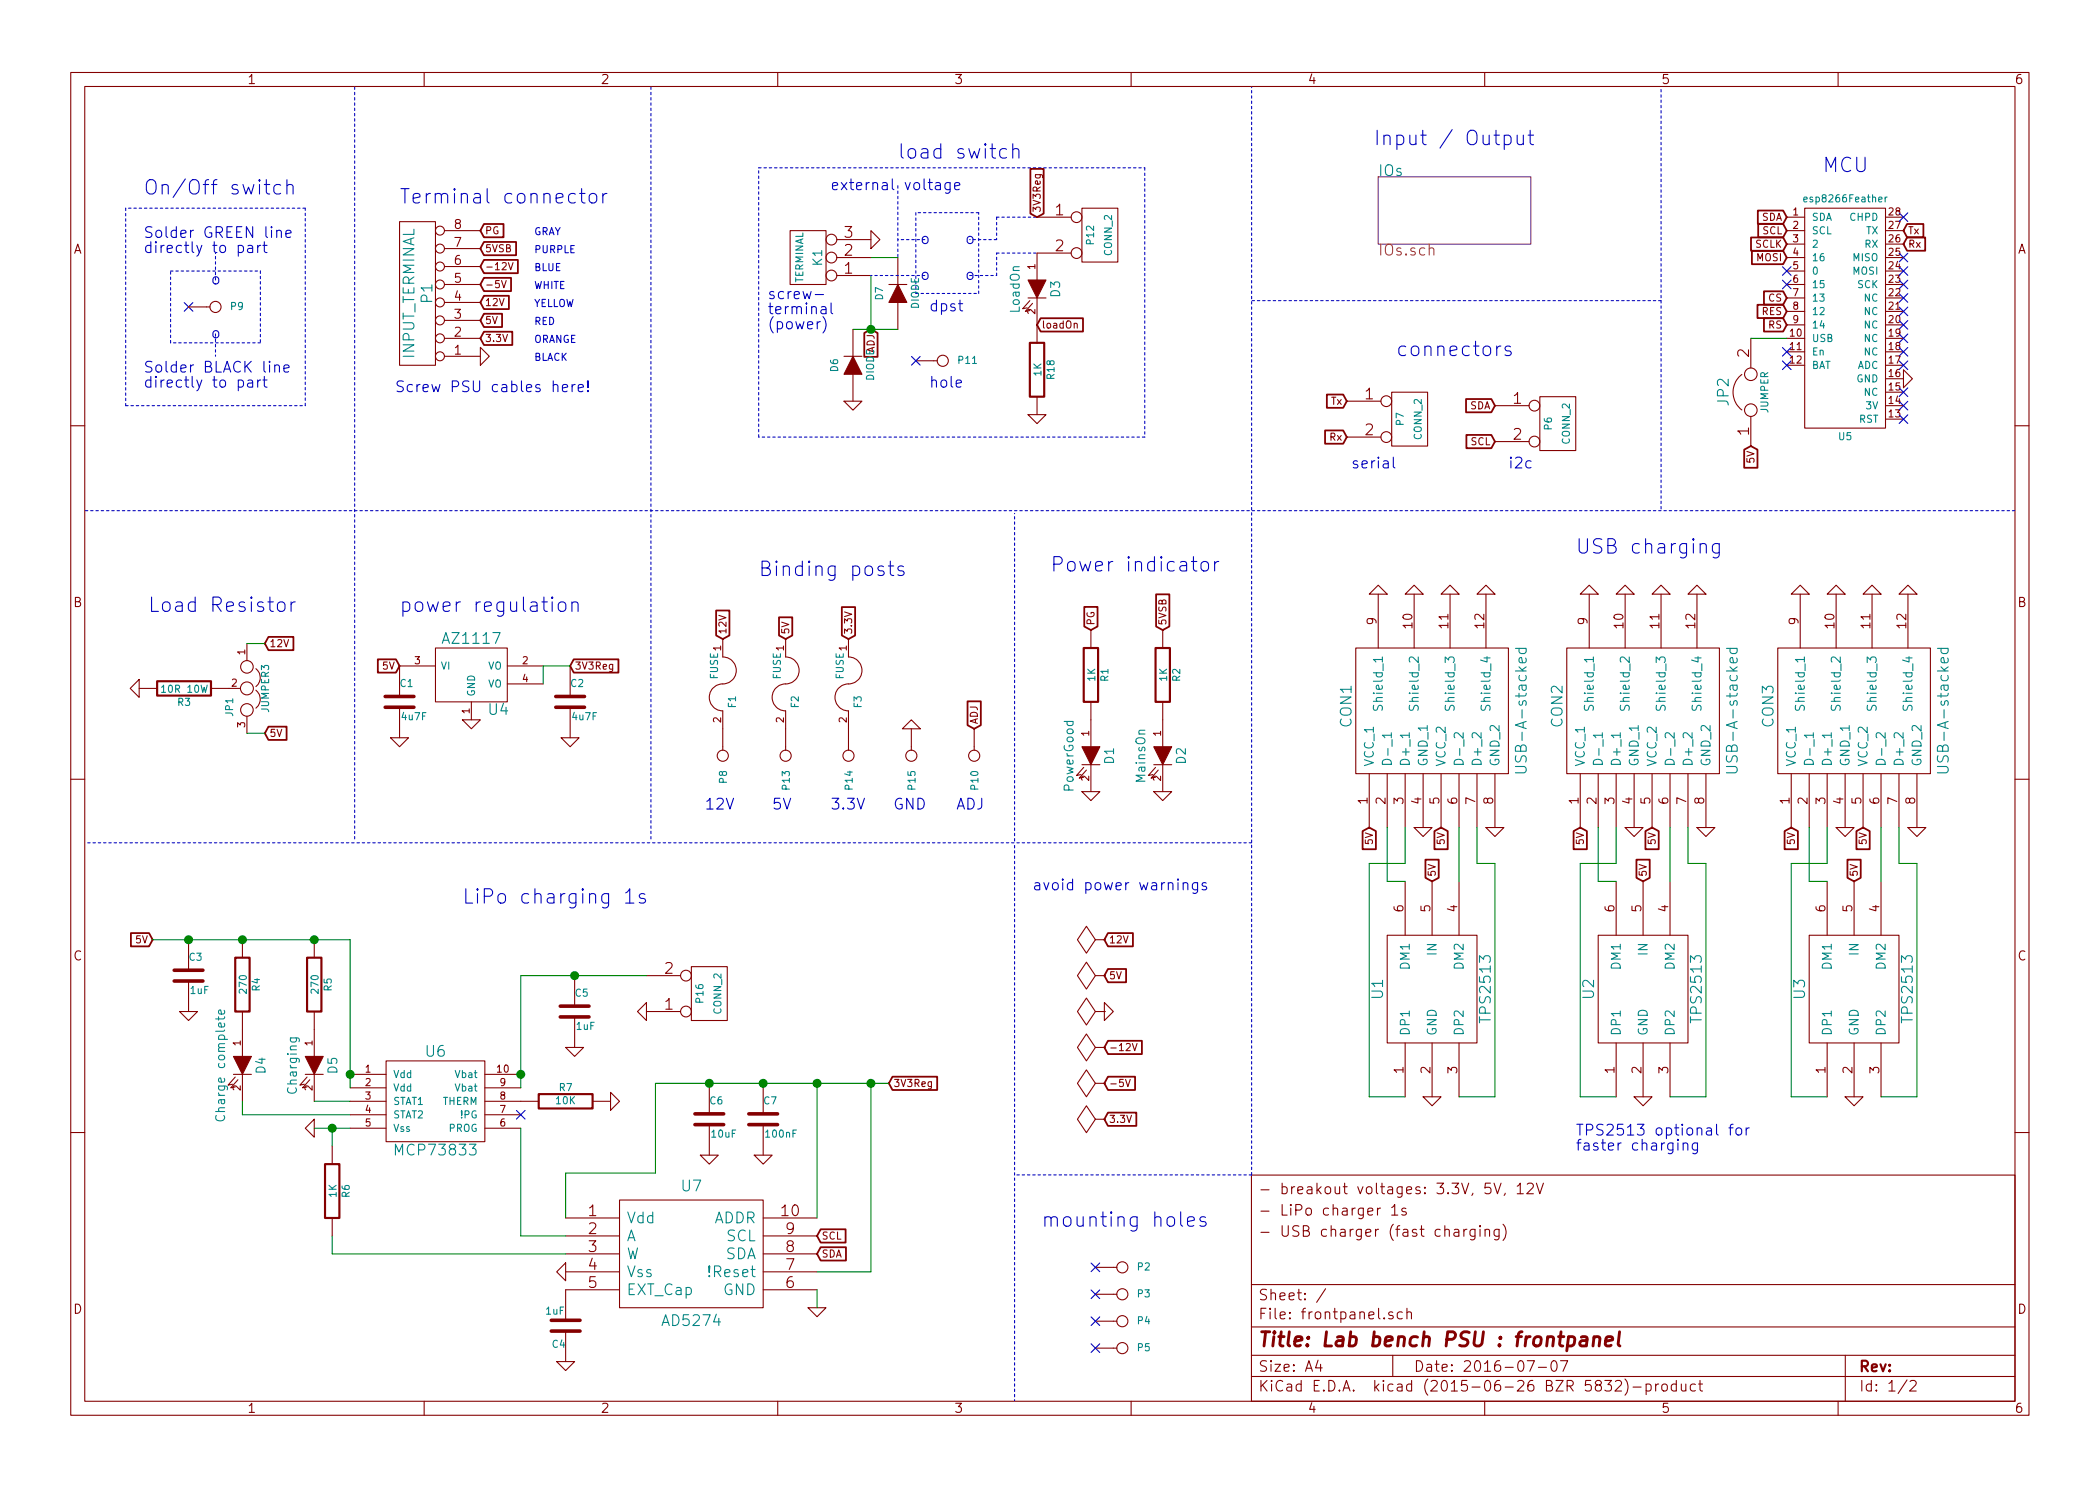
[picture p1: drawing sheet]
EESchema Schematic File Version 2
LIBS:power
LIBS:device
LIBS:transistors
LIBS:conn
LIBS:linear
LIBS:regul
LIBS:74xx
LIBS:cmos4000
LIBS:adc-dac
LIBS:memory
LIBS:xilinx
LIBS:special
LIBS:microcontrollers
LIBS:dsp
LIBS:microchip
LIBS:analog_switches
LIBS:motorola
LIBS:texas
LIBS:intel
LIBS:audio
LIBS:interface
LIBS:digital-audio
LIBS:philips
LIBS:display
LIBS:cypress
LIBS:siliconi
LIBS:opto
LIBS:atmel
LIBS:contrib
LIBS:valves
LIBS:frep
LIBS:frontpanel-cache
EELAYER 25 0
EELAYER END
$Descr A4 11693 8268
encoding utf-8
Sheet 1 2
Title "Lab bench PSU : frontpanel"
Date "2016-07-07"
Rev ""
Comp ""
Comment1 ""
Comment2 "- USB charger (fast charging)"
Comment3 "- LiPo charger 1s"
Comment4 "- breakout voltages: 3.3V, 5V, 12V"
$EndDescr
NoConn ~ 1050 1700
Text Notes 800  1400 0    60   ~ 0
Solder GREEN line\ndirectly to part
Text Notes 800  2150 0    60   ~ 0
Solder BLACK line\ndirectly to part
$Comp
L LED D1
U 1 1
P 6075 4200
F 0 "D1" H 6075 4300 50  0000 C CNN
F 1 "PowerGood" H 6075 4075 50  0000 C CNN
F 2 "frep:LED-0805" H 6075 4200 60  0001 C CNN
F 3 "" H 6075 4200 60  0000 C CNN
	1    6075 4200
	0    1    1    0   
$EndComp
$Comp
L LED D2
U 1 1
P 6475 4200
F 0 "D2" H 6475 4300 50  0000 C CNN
F 1 "MainsOn" H 6475 4075 50  0000 C CNN
F 2 "frep:LED-0805" H 6475 4200 60  0001 C CNN
F 3 "" H 6475 4200 60  0000 C CNN
	1    6475 4200
	0    1    1    0   
$EndComp
$Comp
L R R1
U 1 1
P 6075 3750
F 0 "R1" V 6155 3750 40  0000 C CNN
F 1 "1K" V 6082 3751 40  0000 C CNN
F 2 "frep:R0805" V 6005 3750 30  0001 C CNN
F 3 "" H 6075 3750 30  0000 C CNN
	1    6075 3750
	1    0    0    -1  
$EndComp
$Comp
L R R2
U 1 1
P 6475 3750
F 0 "R2" V 6555 3750 40  0000 C CNN
F 1 "1K" V 6482 3751 40  0000 C CNN
F 2 "frep:R0805" V 6405 3750 30  0001 C CNN
F 3 "" H 6475 3750 30  0000 C CNN
	1    6475 3750
	1    0    0    -1  
$EndComp
$Comp
L GND #PWR01
U 1 1
P 6075 4400
F 0 "#PWR01" H 6075 4400 30  0001 C CNN
F 1 "GND" H 6075 4330 30  0001 C CNN
F 2 "" H 6075 4400 60  0000 C CNN
F 3 "" H 6075 4400 60  0000 C CNN
	1    6075 4400
	1    0    0    -1  
$EndComp
$Comp
L GND #PWR02
U 1 1
P 6475 4400
F 0 "#PWR02" H 6475 4400 30  0001 C CNN
F 1 "GND" H 6475 4330 30  0001 C CNN
F 2 "" H 6475 4400 60  0000 C CNN
F 3 "" H 6475 4400 60  0000 C CNN
	1    6475 4400
	1    0    0    -1  
$EndComp
$Comp
L CONN_8 P1
U 1 1
P 2325 1625
F 0 "P1" V 2275 1625 60  0000 C CNN
F 1 "INPUT_TERMINAL" V 2375 1625 60  0000 C CNN
F 2 "frep:terminal_3p5mm_8pin" H 2325 1625 60  0001 C CNN
F 3 "" H 2325 1625 60  0000 C CNN
	1    2325 1625
	-1   0    0    1   
$EndComp
Text Notes 2225 1125 0    80   ~ 0
Terminal connector
$Comp
L GND #PWR03
U 1 1
P 2675 1975
F 0 "#PWR03" H 2675 1975 30  0001 C CNN
F 1 "GND" H 2675 1905 30  0001 C CNN
F 2 "" H 2675 1975 60  0000 C CNN
F 3 "" H 2675 1975 60  0000 C CNN
	1    2675 1975
	0    -1   -1   0   
$EndComp
Text GLabel 2675 1875 2    40   Input ~ 0
3.3V
Text GLabel 2675 1775 2    40   Input ~ 0
5V
Text GLabel 2675 1675 2    40   Input ~ 0
12V
Text GLabel 2675 1575 2    40   Input ~ 0
-5V
Text GLabel 2675 1475 2    40   Input ~ 0
-12V
Text GLabel 2675 1375 2    40   Input ~ 0
5VSB
Text GLabel 2675 1275 2    40   Input ~ 0
PG
Text Notes 2975 1300 0    40   ~ 0
GRAY
Text Notes 2975 1400 0    40   ~ 0
PURPLE
Text Notes 2975 1500 0    40   ~ 0
BLUE
Text Notes 2975 1600 0    40   ~ 0
WHITE
Text Notes 2975 1700 0    40   ~ 0
YELLOW
Text Notes 2975 1800 0    40   ~ 0
RED
Text Notes 2975 1900 0    40   ~ 0
ORANGE
Text Notes 2975 2000 0    40   ~ 0
BLACK
Text GLabel 6075 3500 1    40   Input ~ 0
PG
Text GLabel 6475 3500 1    40   Input ~ 0
5VSB
$Comp
L R R3
U 1 1
P 1025 3825
F 0 "R3" V 1105 3825 40  0000 C CNN
F 1 "10R 10W" V 1032 3826 40  0000 C CNN
F 2 "frep:R_ceramic_48x9p5x9mm" V 955 3825 30  0001 C CNN
F 3 "" H 1025 3825 30  0000 C CNN
	1    1025 3825
	0    1    1    0   
$EndComp
$Comp
L GND #PWR04
U 1 1
P 775 3825
F 0 "#PWR04" H 775 3825 30  0001 C CNN
F 1 "GND" H 775 3755 30  0001 C CNN
F 2 "" H 775 3825 60  0000 C CNN
F 3 "" H 775 3825 60  0000 C CNN
	1    775  3825
	0    1    1    0   
$EndComp
$Comp
L JUMPER3 JP1
U 1 1
P 1375 3825
F 0 "JP1" H 1425 3725 40  0000 L CNN
F 1 "JUMPER3" H 1375 3925 40  0000 C CNN
F 2 "frep:Pin_Proto_Straight_1x03" H 1375 3825 60  0001 C CNN
F 3 "" H 1375 3825 60  0000 C CNN
	1    1375 3825
	0    1    1    0   
$EndComp
Text GLabel 1475 4075 2    40   Input ~ 0
5V
Text GLabel 1475 3575 2    40   Input ~ 0
12V
Text Notes 825  3400 0    80   ~ 0
Load Resistor
$Comp
L esp8266Feather U5
U 1 1
P 10275 1800
F 0 "U5" H 10275 1175 40  0000 C CNN
F 1 "esp8266Feather" H 10275 2500 40  0000 C CNN
F 2 "frep:featherEsp" H 10275 2025 40  0001 C CNN
F 3 "" H 10275 2025 40  0000 C CNN
	1    10275 1800
	1    0    0    -1  
$EndComp
$Comp
L USB-A-stacked CON1
U 1 1
P 7975 3950
F 0 "CON1" H 8000 4425 60  0000 C CNN
F 1 "USB-A-stacked" H 7975 3450 60  0000 C CNN
F 2 "frep:USB-A-Stacked" H 7900 4075 60  0001 C CNN
F 3 "" H 7900 4075 60  0000 C CNN
	1    7975 3950
	0    -1   -1   0   
$EndComp
$Comp
L JUMPER JP2
U 1 1
P 9750 2175
F 0 "JP2" H 9750 2325 60  0000 C CNN
F 1 "JUMPER" H 9750 2095 40  0000 C CNN
F 2 "frep:Pin_Proto_Straight_1x02" H 9750 2175 60  0001 C CNN
F 3 "" H 9750 2175 60  0000 C CNN
	1    9750 2175
	0    -1   -1   0   
$EndComp
NoConn ~ 10600 1650
NoConn ~ 10600 1725
NoConn ~ 10600 1800
NoConn ~ 10600 1875
NoConn ~ 10600 1950
NoConn ~ 10600 2175
Text GLabel 9750 2475 3    40   Input ~ 0
5V
Text GLabel 9950 1200 0    40   Input ~ 0
SDA
Text GLabel 9950 1275 0    40   Input ~ 0
SCL
$Comp
L GND #PWR05
U 1 1
P 10600 2100
F 0 "#PWR05" H 10600 2100 30  0001 C CNN
F 1 "GND" H 10600 2030 30  0001 C CNN
F 2 "" H 10600 2100 60  0000 C CNN
F 3 "" H 10600 2100 60  0000 C CNN
	1    10600 2100
	0    -1   -1   0   
$EndComp
$Comp
L AZ1117 U4
U 1 1
P 2625 3750
F 0 "U4" H 2775 3554 60  0000 C CNN
F 1 "AZ1117" H 2625 3950 60  0000 C CNN
F 2 "frep:SOT223" H 2625 3750 60  0001 C CNN
F 3 "" H 2625 3750 60  0000 C CNN
	1    2625 3750
	1    0    0    -1  
$EndComp
Text GLabel 2225 3700 0    40   Input ~ 0
5V
$Comp
L GND #PWR06
U 1 1
P 2625 4000
F 0 "#PWR06" H 2625 4000 30  0001 C CNN
F 1 "GND" H 2625 3930 30  0001 C CNN
F 2 "" H 2625 4000 60  0000 C CNN
F 3 "" H 2625 4000 60  0000 C CNN
	1    2625 4000
	1    0    0    -1  
$EndComp
$Comp
L C C1
U 1 1
P 2225 3900
F 0 "C1" H 2225 4000 40  0000 L CNN
F 1 "4u7F" H 2231 3815 40  0000 L CNN
F 2 "frep:C0805" H 2263 3750 30  0001 C CNN
F 3 "" H 2225 3900 60  0000 C CNN
	1    2225 3900
	1    0    0    -1  
$EndComp
$Comp
L C C2
U 1 1
P 3175 3900
F 0 "C2" H 3175 4000 40  0000 L CNN
F 1 "4u7F" H 3181 3815 40  0000 L CNN
F 2 "frep:C0805" H 3213 3750 30  0001 C CNN
F 3 "" H 3175 3900 60  0000 C CNN
	1    3175 3900
	1    0    0    -1  
$EndComp
$Comp
L GND #PWR07
U 1 1
P 2225 4100
F 0 "#PWR07" H 2225 4100 30  0001 C CNN
F 1 "GND" H 2225 4030 30  0001 C CNN
F 2 "" H 2225 4100 60  0000 C CNN
F 3 "" H 2225 4100 60  0000 C CNN
	1    2225 4100
	1    0    0    -1  
$EndComp
$Comp
L GND #PWR08
U 1 1
P 3175 4100
F 0 "#PWR08" H 3175 4100 30  0001 C CNN
F 1 "GND" H 3175 4030 30  0001 C CNN
F 2 "" H 3175 4100 60  0000 C CNN
F 3 "" H 3175 4100 60  0000 C CNN
	1    3175 4100
	1    0    0    -1  
$EndComp
Text GLabel 3175 3700 2    40   Input ~ 0
3V3Reg
$Comp
L TPS2513 U1
U 1 1
P 7975 5500
F 0 "U1" H 7975 5800 60  0000 C CNN
F 1 "TPS2513" H 7975 5200 60  0000 C CNN
F 2 "frep:SOT23-6" H 7975 5300 60  0001 C CNN
F 3 "" H 7975 5300 60  0000 C CNN
	1    7975 5500
	0    -1   -1   0   
$EndComp
Text GLabel 7975 4900 1    40   Input ~ 0
5V
Text GLabel 7625 4600 3    40   Input ~ 0
5V
Text GLabel 8025 4600 3    40   Input ~ 0
5V
$Comp
L GND #PWR09
U 1 1
P 7925 4600
F 0 "#PWR09" H 7925 4600 30  0001 C CNN
F 1 "GND" H 7925 4530 30  0001 C CNN
F 2 "" H 7925 4600 60  0000 C CNN
F 3 "" H 7925 4600 60  0000 C CNN
	1    7925 4600
	1    0    0    -1  
$EndComp
$Comp
L GND #PWR010
U 1 1
P 8325 4600
F 0 "#PWR010" H 8325 4600 30  0001 C CNN
F 1 "GND" H 8325 4530 30  0001 C CNN
F 2 "" H 8325 4600 60  0000 C CNN
F 3 "" H 8325 4600 60  0000 C CNN
	1    8325 4600
	1    0    0    -1  
$EndComp
$Comp
L GND #PWR011
U 1 1
P 7975 6100
F 0 "#PWR011" H 7975 6100 30  0001 C CNN
F 1 "GND" H 7975 6030 30  0001 C CNN
F 2 "" H 7975 6100 60  0000 C CNN
F 3 "" H 7975 6100 60  0000 C CNN
	1    7975 6100
	1    0    0    -1  
$EndComp
$Comp
L GND #PWR012
U 1 1
P 7675 3300
F 0 "#PWR012" H 7675 3300 30  0001 C CNN
F 1 "GND" H 7675 3230 30  0001 C CNN
F 2 "" H 7675 3300 60  0000 C CNN
F 3 "" H 7675 3300 60  0000 C CNN
	1    7675 3300
	-1   0    0    1   
$EndComp
$Comp
L GND #PWR013
U 1 1
P 7875 3300
F 0 "#PWR013" H 7875 3300 30  0001 C CNN
F 1 "GND" H 7875 3230 30  0001 C CNN
F 2 "" H 7875 3300 60  0000 C CNN
F 3 "" H 7875 3300 60  0000 C CNN
	1    7875 3300
	-1   0    0    1   
$EndComp
$Comp
L GND #PWR014
U 1 1
P 8075 3300
F 0 "#PWR014" H 8075 3300 30  0001 C CNN
F 1 "GND" H 8075 3230 30  0001 C CNN
F 2 "" H 8075 3300 60  0000 C CNN
F 3 "" H 8075 3300 60  0000 C CNN
	1    8075 3300
	-1   0    0    1   
$EndComp
$Comp
L GND #PWR015
U 1 1
P 8275 3300
F 0 "#PWR015" H 8275 3300 30  0001 C CNN
F 1 "GND" H 8275 3230 30  0001 C CNN
F 2 "" H 8275 3300 60  0000 C CNN
F 3 "" H 8275 3300 60  0000 C CNN
	1    8275 3300
	-1   0    0    1   
$EndComp
$Comp
L USB-A-stacked CON2
U 1 1
P 9150 3950
F 0 "CON2" H 9175 4425 60  0000 C CNN
F 1 "USB-A-stacked" H 9150 3450 60  0000 C CNN
F 2 "frep:USB-A-Stacked" H 9075 4075 60  0001 C CNN
F 3 "" H 9075 4075 60  0000 C CNN
	1    9150 3950
	0    -1   -1   0   
$EndComp
$Comp
L TPS2513 U2
U 1 1
P 9150 5500
F 0 "U2" H 9150 5800 60  0000 C CNN
F 1 "TPS2513" H 9150 5200 60  0000 C CNN
F 2 "frep:SOT23-6" H 9150 5300 60  0001 C CNN
F 3 "" H 9150 5300 60  0000 C CNN
	1    9150 5500
	0    -1   -1   0   
$EndComp
Text GLabel 9150 4900 1    40   Input ~ 0
5V
Text GLabel 8800 4600 3    40   Input ~ 0
5V
Text GLabel 9200 4600 3    40   Input ~ 0
5V
$Comp
L GND #PWR016
U 1 1
P 9100 4600
F 0 "#PWR016" H 9100 4600 30  0001 C CNN
F 1 "GND" H 9100 4530 30  0001 C CNN
F 2 "" H 9100 4600 60  0000 C CNN
F 3 "" H 9100 4600 60  0000 C CNN
	1    9100 4600
	1    0    0    -1  
$EndComp
$Comp
L GND #PWR017
U 1 1
P 9500 4600
F 0 "#PWR017" H 9500 4600 30  0001 C CNN
F 1 "GND" H 9500 4530 30  0001 C CNN
F 2 "" H 9500 4600 60  0000 C CNN
F 3 "" H 9500 4600 60  0000 C CNN
	1    9500 4600
	1    0    0    -1  
$EndComp
$Comp
L GND #PWR018
U 1 1
P 9150 6100
F 0 "#PWR018" H 9150 6100 30  0001 C CNN
F 1 "GND" H 9150 6030 30  0001 C CNN
F 2 "" H 9150 6100 60  0000 C CNN
F 3 "" H 9150 6100 60  0000 C CNN
	1    9150 6100
	1    0    0    -1  
$EndComp
$Comp
L GND #PWR019
U 1 1
P 8850 3300
F 0 "#PWR019" H 8850 3300 30  0001 C CNN
F 1 "GND" H 8850 3230 30  0001 C CNN
F 2 "" H 8850 3300 60  0000 C CNN
F 3 "" H 8850 3300 60  0000 C CNN
	1    8850 3300
	-1   0    0    1   
$EndComp
$Comp
L GND #PWR020
U 1 1
P 9050 3300
F 0 "#PWR020" H 9050 3300 30  0001 C CNN
F 1 "GND" H 9050 3230 30  0001 C CNN
F 2 "" H 9050 3300 60  0000 C CNN
F 3 "" H 9050 3300 60  0000 C CNN
	1    9050 3300
	-1   0    0    1   
$EndComp
$Comp
L GND #PWR021
U 1 1
P 9250 3300
F 0 "#PWR021" H 9250 3300 30  0001 C CNN
F 1 "GND" H 9250 3230 30  0001 C CNN
F 2 "" H 9250 3300 60  0000 C CNN
F 3 "" H 9250 3300 60  0000 C CNN
	1    9250 3300
	-1   0    0    1   
$EndComp
$Comp
L GND #PWR022
U 1 1
P 9450 3300
F 0 "#PWR022" H 9450 3300 30  0001 C CNN
F 1 "GND" H 9450 3230 30  0001 C CNN
F 2 "" H 9450 3300 60  0000 C CNN
F 3 "" H 9450 3300 60  0000 C CNN
	1    9450 3300
	-1   0    0    1   
$EndComp
$Comp
L USB-A-stacked CON3
U 1 1
P 10325 3950
F 0 "CON3" H 10350 4425 60  0000 C CNN
F 1 "USB-A-stacked" H 10325 3450 60  0000 C CNN
F 2 "frep:USB-A-Stacked" H 10250 4075 60  0001 C CNN
F 3 "" H 10250 4075 60  0000 C CNN
	1    10325 3950
	0    -1   -1   0   
$EndComp
$Comp
L TPS2513 U3
U 1 1
P 10325 5500
F 0 "U3" H 10325 5800 60  0000 C CNN
F 1 "TPS2513" H 10325 5200 60  0000 C CNN
F 2 "frep:SOT23-6" H 10325 5300 60  0001 C CNN
F 3 "" H 10325 5300 60  0000 C CNN
	1    10325 5500
	0    -1   -1   0   
$EndComp
Text GLabel 10325 4900 1    40   Input ~ 0
5V
Text GLabel 9975 4600 3    40   Input ~ 0
5V
Text GLabel 10375 4600 3    40   Input ~ 0
5V
$Comp
L GND #PWR023
U 1 1
P 10275 4600
F 0 "#PWR023" H 10275 4600 30  0001 C CNN
F 1 "GND" H 10275 4530 30  0001 C CNN
F 2 "" H 10275 4600 60  0000 C CNN
F 3 "" H 10275 4600 60  0000 C CNN
	1    10275 4600
	1    0    0    -1  
$EndComp
$Comp
L GND #PWR024
U 1 1
P 10675 4600
F 0 "#PWR024" H 10675 4600 30  0001 C CNN
F 1 "GND" H 10675 4530 30  0001 C CNN
F 2 "" H 10675 4600 60  0000 C CNN
F 3 "" H 10675 4600 60  0000 C CNN
	1    10675 4600
	1    0    0    -1  
$EndComp
$Comp
L GND #PWR025
U 1 1
P 10325 6100
F 0 "#PWR025" H 10325 6100 30  0001 C CNN
F 1 "GND" H 10325 6030 30  0001 C CNN
F 2 "" H 10325 6100 60  0000 C CNN
F 3 "" H 10325 6100 60  0000 C CNN
	1    10325 6100
	1    0    0    -1  
$EndComp
$Comp
L GND #PWR026
U 1 1
P 10025 3300
F 0 "#PWR026" H 10025 3300 30  0001 C CNN
F 1 "GND" H 10025 3230 30  0001 C CNN
F 2 "" H 10025 3300 60  0000 C CNN
F 3 "" H 10025 3300 60  0000 C CNN
	1    10025 3300
	-1   0    0    1   
$EndComp
$Comp
L GND #PWR027
U 1 1
P 10225 3300
F 0 "#PWR027" H 10225 3300 30  0001 C CNN
F 1 "GND" H 10225 3230 30  0001 C CNN
F 2 "" H 10225 3300 60  0000 C CNN
F 3 "" H 10225 3300 60  0000 C CNN
	1    10225 3300
	-1   0    0    1   
$EndComp
$Comp
L GND #PWR028
U 1 1
P 10425 3300
F 0 "#PWR028" H 10425 3300 30  0001 C CNN
F 1 "GND" H 10425 3230 30  0001 C CNN
F 2 "" H 10425 3300 60  0000 C CNN
F 3 "" H 10425 3300 60  0000 C CNN
	1    10425 3300
	-1   0    0    1   
$EndComp
$Comp
L GND #PWR029
U 1 1
P 10625 3300
F 0 "#PWR029" H 10625 3300 30  0001 C CNN
F 1 "GND" H 10625 3230 30  0001 C CNN
F 2 "" H 10625 3300 60  0000 C CNN
F 3 "" H 10625 3300 60  0000 C CNN
	1    10625 3300
	-1   0    0    1   
$EndComp
$Comp
L CONN_1 P2
U 1 1
P 6250 7050
F 0 "P2" H 6330 7050 40  0000 L CNN
F 1 "MH" H 6250 7105 30  0001 C CNN
F 2 "frep:MountingHole_3mm" H 6250 7050 60  0001 C CNN
F 3 "" H 6250 7050 60  0000 C CNN
	1    6250 7050
	1    0    0    -1  
$EndComp
$Comp
L CONN_1 P3
U 1 1
P 6250 7200
F 0 "P3" H 6330 7200 40  0000 L CNN
F 1 "MH" H 6250 7255 30  0001 C CNN
F 2 "frep:MountingHole_3mm" H 6250 7200 60  0001 C CNN
F 3 "" H 6250 7200 60  0000 C CNN
	1    6250 7200
	1    0    0    -1  
$EndComp
$Comp
L CONN_1 P4
U 1 1
P 6250 7350
F 0 "P4" H 6330 7350 40  0000 L CNN
F 1 "MH" H 6250 7405 30  0001 C CNN
F 2 "frep:MountingHole_3mm" H 6250 7350 60  0001 C CNN
F 3 "" H 6250 7350 60  0000 C CNN
	1    6250 7350
	1    0    0    -1  
$EndComp
$Comp
L CONN_1 P5
U 1 1
P 6250 7500
F 0 "P5" H 6330 7500 40  0000 L CNN
F 1 "MH" H 6250 7555 30  0001 C CNN
F 2 "frep:MountingHole_3mm" H 6250 7500 60  0001 C CNN
F 3 "" H 6250 7500 60  0000 C CNN
	1    6250 7500
	1    0    0    -1  
$EndComp
Text Notes 5800 6825 0    80   ~ 0
mounting holes
NoConn ~ 6100 7050
NoConn ~ 6100 7200
NoConn ~ 6100 7350
NoConn ~ 6100 7500
Text GLabel 9950 1425 0    40   Input ~ 0
MOSI
Text GLabel 9950 1650 0    40   Input ~ 0
CS
Text GLabel 9950 1725 0    40   Input ~ 0
RS
Text GLabel 9950 1350 0    40   Input ~ 0
SCLK
Text GLabel 9950 1800 0    40   Input ~ 0
RES
NoConn ~ 10600 2025
Text GLabel 8325 2250 0    40   Input ~ 0
SDA
Text GLabel 8325 2450 0    40   Input ~ 0
SCL
$Comp
L CONN_2 P6
U 1 1
P 8675 2350
F 0 "P6" V 8625 2350 40  0000 C CNN
F 1 "CONN_2" V 8725 2350 40  0000 C CNN
F 2 "frep:Pin_Proto_Straight_1x02" H 8675 2350 60  0001 C CNN
F 3 "" H 8675 2350 60  0000 C CNN
	1    8675 2350
	1    0    0    -1  
$EndComp
$Comp
L CONN_2 P7
U 1 1
P 7850 2325
F 0 "P7" V 7800 2325 40  0000 C CNN
F 1 "CONN_2" V 7900 2325 40  0000 C CNN
F 2 "frep:Pin_Proto_Straight_1x02" H 7850 2325 60  0001 C CNN
F 3 "" H 7850 2325 60  0000 C CNN
	1    7850 2325
	1    0    0    -1  
$EndComp
Text GLabel 10600 1275 2    40   Input ~ 0
Tx
Text GLabel 10600 1350 2    40   Input ~ 0
Rx
Text GLabel 7500 2425 0    40   Input ~ 0
Rx
Text GLabel 7500 2225 0    40   Input ~ 0
Tx
NoConn ~ 9950 1500
NoConn ~ 9950 1575
NoConn ~ 9950 1950
NoConn ~ 9950 2025
NoConn ~ 10600 2325
NoConn ~ 10600 2250
NoConn ~ 10600 1575
NoConn ~ 10600 1500
NoConn ~ 10600 1425
Text Notes 7525 2600 0    60   ~ 0
serial
Text Notes 8400 2600 0    60   ~ 0
i2c
Text GLabel 6150 5825 2    40   Input ~ 0
-12V
Text GLabel 6150 6025 2    40   Input ~ 0
-5V
Text GLabel 6150 6225 2    40   Input ~ 0
3.3V
$Comp
L PWR_FLAG #FLG030
U 1 1
P 6150 5825
F 0 "#FLG030" H 6150 5920 30  0001 C CNN
F 1 "PWR_FLAG" H 6150 6005 30  0001 C CNN
F 2 "" H 6150 5825 60  0000 C CNN
F 3 "" H 6150 5825 60  0000 C CNN
	1    6150 5825
	0    -1   -1   0   
$EndComp
$Comp
L PWR_FLAG #FLG031
U 1 1
P 6150 6025
F 0 "#FLG031" H 6150 6120 30  0001 C CNN
F 1 "PWR_FLAG" H 6150 6205 30  0001 C CNN
F 2 "" H 6150 6025 60  0000 C CNN
F 3 "" H 6150 6025 60  0000 C CNN
	1    6150 6025
	0    -1   -1   0   
$EndComp
$Comp
L PWR_FLAG #FLG032
U 1 1
P 6150 6225
F 0 "#FLG032" H 6150 6320 30  0001 C CNN
F 1 "PWR_FLAG" H 6150 6405 30  0001 C CNN
F 2 "" H 6150 6225 60  0000 C CNN
F 3 "" H 6150 6225 60  0000 C CNN
	1    6150 6225
	0    -1   -1   0   
$EndComp
$Comp
L GND #PWR033
U 1 1
P 6150 5625
F 0 "#PWR033" H 6150 5625 30  0001 C CNN
F 1 "GND" H 6150 5555 30  0001 C CNN
F 2 "" H 6150 5625 60  0000 C CNN
F 3 "" H 6150 5625 60  0000 C CNN
	1    6150 5625
	0    -1   -1   0   
$EndComp
$Comp
L PWR_FLAG #FLG034
U 1 1
P 6150 5625
F 0 "#FLG034" H 6150 5720 30  0001 C CNN
F 1 "PWR_FLAG" H 6150 5805 30  0001 C CNN
F 2 "" H 6150 5625 60  0000 C CNN
F 3 "" H 6150 5625 60  0000 C CNN
	1    6150 5625
	0    -1   -1   0   
$EndComp
NoConn ~ 10600 1200
Text GLabel 6150 5425 2    40   Input ~ 0
5V
$Comp
L PWR_FLAG #FLG035
U 1 1
P 6150 5425
F 0 "#FLG035" H 6150 5520 30  0001 C CNN
F 1 "PWR_FLAG" H 6150 5605 30  0001 C CNN
F 2 "" H 6150 5425 60  0000 C CNN
F 3 "" H 6150 5425 60  0000 C CNN
	1    6150 5425
	0    -1   -1   0   
$EndComp
Text Notes 5750 4950 0    60   ~ 0
avoid power warnings
$Comp
L CONN_1 P10
U 1 1
P 5425 4200
F 0 "P10" H 5505 4200 40  0000 L CNN
F 1 "BindingPost" H 5425 4255 30  0001 C CNN
F 2 "frep:BindingPost" H 5425 4200 60  0001 C CNN
F 3 "" H 5425 4200 60  0000 C CNN
	1    5425 4200
	0    1    1    0   
$EndComp
Text Notes 4225 3200 0    80   ~ 0
Binding posts
Text Notes 5000 875  0    80   ~ 0
load switch
$Comp
L CONN_1 P11
U 1 1
P 5250 2000
F 0 "P11" H 5330 2000 40  0000 L CNN
F 1 "LoadSwitch" H 5250 2055 30  0001 C CNN
F 2 "frep:LoadSwitch" H 5250 2000 60  0001 C CNN
F 3 "" H 5250 2000 60  0000 C CNN
	1    5250 2000
	1    0    0    -1  
$EndComp
NoConn ~ 5100 2000
$Comp
L LED D3
U 1 1
P 5775 1600
F 0 "D3" H 5775 1700 50  0000 C CNN
F 1 "LoadOn" H 5775 1475 50  0000 C CNN
F 2 "frep:LED-0805" H 5775 1600 60  0001 C CNN
F 3 "" H 5775 1600 60  0000 C CNN
	1    5775 1600
	0    1    1    0   
$EndComp
$Comp
L R R18
U 1 1
P 5775 2050
F 0 "R18" V 5855 2050 40  0000 C CNN
F 1 "1K" V 5782 2051 40  0000 C CNN
F 2 "frep:R0805" V 5705 2050 30  0001 C CNN
F 3 "" H 5775 2050 30  0000 C CNN
	1    5775 2050
	1    0    0    -1  
$EndComp
$Comp
L GND #PWR036
U 1 1
P 5775 2300
F 0 "#PWR036" H 5775 2300 30  0001 C CNN
F 1 "GND" H 5775 2230 30  0001 C CNN
F 2 "" H 5775 2300 60  0000 C CNN
F 3 "" H 5775 2300 60  0000 C CNN
	1    5775 2300
	1    0    0    -1  
$EndComp
$Comp
L CONN_2 P12
U 1 1
P 6125 1300
F 0 "P12" V 6075 1300 40  0000 C CNN
F 1 "CONN_2" V 6175 1300 40  0000 C CNN
F 2 "frep:Pin_Proto_Straight_1x02" H 6125 1300 60  0001 C CNN
F 3 "" H 6125 1300 60  0000 C CNN
	1    6125 1300
	1    0    0    -1  
$EndComp
$Comp
L CONN_3 K1
U 1 1
P 4500 1425
F 0 "K1" V 4450 1425 50  0000 C CNN
F 1 "TERMINAL" V 4550 1425 40  0000 C CNN
F 2 "frep:terminal_3p5mm_3pin" H 4500 1425 60  0001 C CNN
F 3 "" H 4500 1425 60  0000 C CNN
	1    4500 1425
	-1   0    0    1   
$EndComp
Text Notes 4275 1825 0    60   ~ 0
screw-\nterminal\n(power)
Text Notes 5175 2150 0    60   ~ 0
hole
$Comp
L GND #PWR037
U 1 1
P 4850 1325
F 0 "#PWR037" H 4850 1325 30  0001 C CNN
F 1 "GND" H 4850 1255 30  0001 C CNN
F 2 "" H 4850 1325 60  0000 C CNN
F 3 "" H 4850 1325 60  0000 C CNN
	1    4850 1325
	0    -1   -1   0   
$EndComp
$Comp
L CONN_1 P9
U 1 1
P 1200 1700
F 0 "P9" H 1280 1700 40  0000 L CNN
F 1 "OnOffSwitch" H 1200 1755 30  0001 C CNN
F 2 "frep:RockerSwitch" H 1200 1700 60  0001 C CNN
F 3 "" H 1200 1700 60  0000 C CNN
	1    1200 1700
	1    0    0    -1  
$EndComp
Text GLabel 6150 5225 2    40   Input ~ 0
12V
$Comp
L PWR_FLAG #FLG038
U 1 1
P 6150 5225
F 0 "#FLG038" H 6150 5320 30  0001 C CNN
F 1 "PWR_FLAG" H 6150 5405 30  0001 C CNN
F 2 "" H 6150 5225 60  0000 C CNN
F 3 "" H 6150 5225 60  0000 C CNN
	1    6150 5225
	0    -1   -1   0   
$EndComp
$Comp
L CONN_1 P15
U 1 1
P 5075 4200
F 0 "P15" H 5155 4200 40  0000 L CNN
F 1 "BindingPost" H 5075 4255 30  0001 C CNN
F 2 "frep:BindingPost" H 5075 4200 60  0001 C CNN
F 3 "" H 5075 4200 60  0000 C CNN
	1    5075 4200
	0    1    1    0   
$EndComp
$Comp
L CONN_1 P14
U 1 1
P 4725 4200
F 0 "P14" H 4805 4200 40  0000 L CNN
F 1 "BindingPost" H 4725 4255 30  0001 C CNN
F 2 "frep:BindingPost" H 4725 4200 60  0001 C CNN
F 3 "" H 4725 4200 60  0000 C CNN
	1    4725 4200
	0    1    1    0   
$EndComp
$Comp
L CONN_1 P13
U 1 1
P 4375 4200
F 0 "P13" H 4455 4200 40  0000 L CNN
F 1 "BindingPost" H 4375 4255 30  0001 C CNN
F 2 "frep:BindingPost" H 4375 4200 60  0001 C CNN
F 3 "" H 4375 4200 60  0000 C CNN
	1    4375 4200
	0    1    1    0   
$EndComp
$Comp
L CONN_1 P8
U 1 1
P 4025 4200
F 0 "P8" H 4105 4200 40  0000 L CNN
F 1 "BindingPost" H 4025 4255 30  0001 C CNN
F 2 "frep:BindingPost" H 4025 4200 60  0001 C CNN
F 3 "" H 4025 4200 60  0000 C CNN
	1    4025 4200
	0    1    1    0   
$EndComp
$Comp
L MCP73833 U6
U 1 1
P 2425 6125
F 0 "U6" H 2425 6400 60  0000 C CNN
F 1 "MCP73833" H 2425 5850 60  0000 C CNN
F 2 "frep:MSOP10" H 2425 6050 60  0001 C CNN
F 3 "" H 2425 6050 60  0000 C CNN
	1    2425 6125
	1    0    0    -1  
$EndComp
$Comp
L FUSE F3
U 1 1
P 4725 3800
F 0 "F3" H 4825 3850 40  0000 C CNN
F 1 "FUSE" H 4625 3750 40  0000 C CNN
F 2 "frep:C1812" H 4725 3800 60  0001 C CNN
F 3 "" H 4725 3800 60  0000 C CNN
	1    4725 3800
	0    1    1    0   
$EndComp
$Comp
L FUSE F2
U 1 1
P 4375 3800
F 0 "F2" H 4475 3850 40  0000 C CNN
F 1 "FUSE" H 4275 3750 40  0000 C CNN
F 2 "frep:C1812" H 4375 3800 60  0001 C CNN
F 3 "" H 4375 3800 60  0000 C CNN
	1    4375 3800
	0    1    1    0   
$EndComp
$Comp
L GND #PWR039
U 1 1
P 5075 4050
F 0 "#PWR039" H 5075 4050 30  0001 C CNN
F 1 "GND" H 5075 3980 30  0001 C CNN
F 2 "" H 5075 4050 60  0000 C CNN
F 3 "" H 5075 4050 60  0000 C CNN
	1    5075 4050
	-1   0    0    1   
$EndComp
Text GLabel 4725 3550 1    40   Input ~ 0
3.3V
Text GLabel 4375 3550 1    40   Input ~ 0
5V
$Comp
L FUSE F1
U 1 1
P 4025 3800
F 0 "F1" H 4125 3850 40  0000 C CNN
F 1 "FUSE" H 3925 3750 40  0000 C CNN
F 2 "frep:C1812" H 4025 3800 60  0001 C CNN
F 3 "" H 4025 3800 60  0000 C CNN
	1    4025 3800
	0    1    1    0   
$EndComp
Text GLabel 4025 3550 1    40   Input ~ 0
12V
Text Notes 3925 4500 0    60   ~ 0
12V
Text Notes 4300 4500 0    60   ~ 0
5V
Text Notes 4625 4500 0    60   ~ 0
3.3V
Text Notes 4975 4500 0    60   ~ 0
GND
Text Notes 5325 4500 0    60   ~ 0
ADJ
$Comp
L R R7
U 1 1
P 3150 6125
F 0 "R7" V 3230 6125 40  0000 C CNN
F 1 "10K" V 3157 6126 40  0000 C CNN
F 2 "frep:R0805" V 3080 6125 30  0001 C CNN
F 3 "" H 3150 6125 30  0000 C CNN
	1    3150 6125
	0    -1   -1   0   
$EndComp
$Comp
L GND #PWR040
U 1 1
P 3400 6125
F 0 "#PWR040" H 3400 6125 30  0001 C CNN
F 1 "GND" H 3400 6055 30  0001 C CNN
F 2 "" H 3400 6125 60  0000 C CNN
F 3 "" H 3400 6125 60  0000 C CNN
	1    3400 6125
	0    -1   -1   0   
$EndComp
$Comp
L GND #PWR041
U 1 1
P 1750 6275
F 0 "#PWR041" H 1750 6275 30  0001 C CNN
F 1 "GND" H 1750 6205 30  0001 C CNN
F 2 "" H 1750 6275 60  0000 C CNN
F 3 "" H 1750 6275 60  0000 C CNN
	1    1750 6275
	0    1    1    0   
$EndComp
NoConn ~ 2900 6200
$Sheet
S 7675 975  850  375 
U 575701DA
F0 "IOs" 60
F1 "IOs.sch" 60
$EndSheet
$Comp
L C C3
U 1 1
P 1050 5425
F 0 "C3" H 1050 5525 40  0000 L CNN
F 1 "1uF" H 1056 5340 40  0000 L CNN
F 2 "frep:C0805" H 1088 5275 30  0001 C CNN
F 3 "" H 1050 5425 60  0000 C CNN
	1    1050 5425
	1    0    0    -1  
$EndComp
$Comp
L C C5
U 1 1
P 3200 5625
F 0 "C5" H 3200 5725 40  0000 L CNN
F 1 "1uF" H 3206 5540 40  0000 L CNN
F 2 "frep:C0805" H 3238 5475 30  0001 C CNN
F 3 "" H 3200 5625 60  0000 C CNN
	1    3200 5625
	1    0    0    -1  
$EndComp
$Comp
L LED D4
U 1 1
P 1350 5925
F 0 "D4" H 1350 6025 50  0000 C CNN
F 1 "Charge complete" H 1350 5800 50  0000 C CNN
F 2 "frep:LED-0805" H 1350 5925 60  0001 C CNN
F 3 "" H 1350 5925 60  0000 C CNN
	1    1350 5925
	0    1    1    0   
$EndComp
$Comp
L LED D5
U 1 1
P 1750 5925
F 0 "D5" H 1750 6025 50  0000 C CNN
F 1 "Charging" H 1750 5800 50  0000 C CNN
F 2 "frep:LED-0805" H 1750 5925 60  0001 C CNN
F 3 "" H 1750 5925 60  0000 C CNN
	1    1750 5925
	0    1    1    0   
$EndComp
$Comp
L R R4
U 1 1
P 1350 5475
F 0 "R4" V 1430 5475 40  0000 C CNN
F 1 "270" V 1357 5476 40  0000 C CNN
F 2 "frep:R0805" V 1280 5475 30  0001 C CNN
F 3 "" H 1350 5475 30  0000 C CNN
	1    1350 5475
	1    0    0    -1  
$EndComp
$Comp
L R R5
U 1 1
P 1750 5475
F 0 "R5" V 1830 5475 40  0000 C CNN
F 1 "270" V 1757 5476 40  0000 C CNN
F 2 "frep:R0805" V 1680 5475 30  0001 C CNN
F 3 "" H 1750 5475 30  0000 C CNN
	1    1750 5475
	1    0    0    -1  
$EndComp
Text GLabel 850  5225 0    40   Input ~ 0
5V
$Comp
L CONN_2 P16
U 1 1
P 3950 5525
F 0 "P16" V 3900 5525 40  0000 C CNN
F 1 "CONN_2" V 4000 5525 40  0000 C CNN
F 2 "frep:JST-PH-2-THM" H 3950 5525 60  0001 C CNN
F 3 "" H 3950 5525 60  0000 C CNN
	1    3950 5525
	1    0    0    1   
$EndComp
$Comp
L GND #PWR042
U 1 1
P 1050 5625
F 0 "#PWR042" H 1050 5625 30  0001 C CNN
F 1 "GND" H 1050 5555 30  0001 C CNN
F 2 "" H 1050 5625 60  0000 C CNN
F 3 "" H 1050 5625 60  0000 C CNN
	1    1050 5625
	1    0    0    -1  
$EndComp
$Comp
L GND #PWR043
U 1 1
P 3200 5825
F 0 "#PWR043" H 3200 5825 30  0001 C CNN
F 1 "GND" H 3200 5755 30  0001 C CNN
F 2 "" H 3200 5825 60  0000 C CNN
F 3 "" H 3200 5825 60  0000 C CNN
	1    3200 5825
	1    0    0    -1  
$EndComp
$Comp
L GND #PWR044
U 1 1
P 3600 5625
F 0 "#PWR044" H 3600 5625 30  0001 C CNN
F 1 "GND" H 3600 5555 30  0001 C CNN
F 2 "" H 3600 5625 60  0000 C CNN
F 3 "" H 3600 5625 60  0000 C CNN
	1    3600 5625
	0    1    1    0   
$EndComp
$Comp
L AD5274 U7
U 1 1
P 3850 6975
F 0 "U7" H 3850 7350 60  0000 C CNN
F 1 "AD5274" H 3850 6600 60  0000 C CNN
F 2 "frep:MSOP10" H 3850 6850 60  0001 C CNN
F 3 "" H 3850 6850 60  0000 C CNN
	1    3850 6975
	1    0    0    -1  
$EndComp
$Comp
L R R6
U 1 1
P 1850 6625
F 0 "R6" V 1930 6625 40  0000 C CNN
F 1 "1K" V 1857 6626 40  0000 C CNN
F 2 "frep:R0805" V 1780 6625 30  0001 C CNN
F 3 "" H 1850 6625 30  0000 C CNN
	1    1850 6625
	1    0    0    -1  
$EndComp
$Comp
L C C4
U 1 1
P 3150 7375
F 0 "C4" H 3150 7475 40  0000 L CNN
F 1 "1uF" H 3156 7290 40  0000 L CNN
F 2 "frep:C0805" H 3188 7225 30  0001 C CNN
F 3 "" H 3150 7375 60  0000 C CNN
	1    3150 7375
	-1   0    0    1   
$EndComp
$Comp
L GND #PWR045
U 1 1
P 3150 7575
F 0 "#PWR045" H 3150 7575 30  0001 C CNN
F 1 "GND" H 3150 7505 30  0001 C CNN
F 2 "" H 3150 7575 60  0000 C CNN
F 3 "" H 3150 7575 60  0000 C CNN
	1    3150 7575
	1    0    0    -1  
$EndComp
$Comp
L GND #PWR046
U 1 1
P 3150 7075
F 0 "#PWR046" H 3150 7075 30  0001 C CNN
F 1 "GND" H 3150 7005 30  0001 C CNN
F 2 "" H 3150 7075 60  0000 C CNN
F 3 "" H 3150 7075 60  0000 C CNN
	1    3150 7075
	0    1    1    0   
$EndComp
Text GLabel 4950 6025 2    40   Input ~ 0
3V3Reg
$Comp
L GND #PWR047
U 1 1
P 4550 7275
F 0 "#PWR047" H 4550 7275 30  0001 C CNN
F 1 "GND" H 4550 7205 30  0001 C CNN
F 2 "" H 4550 7275 60  0000 C CNN
F 3 "" H 4550 7275 60  0000 C CNN
	1    4550 7275
	1    0    0    -1  
$EndComp
$Comp
L C C6
U 1 1
P 3950 6225
F 0 "C6" H 3950 6325 40  0000 L CNN
F 1 "10uF" H 3956 6140 40  0000 L CNN
F 2 "frep:C0805" H 3988 6075 30  0001 C CNN
F 3 "" H 3950 6225 60  0000 C CNN
	1    3950 6225
	1    0    0    -1  
$EndComp
$Comp
L C C7
U 1 1
P 4250 6225
F 0 "C7" H 4250 6325 40  0000 L CNN
F 1 "100nF" H 4256 6140 40  0000 L CNN
F 2 "frep:C0805" H 4288 6075 30  0001 C CNN
F 3 "" H 4250 6225 60  0000 C CNN
	1    4250 6225
	1    0    0    -1  
$EndComp
Text GLabel 4550 6975 2    40   Input ~ 0
SDA
Text GLabel 4550 6875 2    40   Input ~ 0
SCL
$Comp
L GND #PWR048
U 1 1
P 4250 6425
F 0 "#PWR048" H 4250 6425 30  0001 C CNN
F 1 "GND" H 4250 6355 30  0001 C CNN
F 2 "" H 4250 6425 60  0000 C CNN
F 3 "" H 4250 6425 60  0000 C CNN
	1    4250 6425
	1    0    0    -1  
$EndComp
$Comp
L GND #PWR049
U 1 1
P 3950 6425
F 0 "#PWR049" H 3950 6425 30  0001 C CNN
F 1 "GND" H 3950 6355 30  0001 C CNN
F 2 "" H 3950 6425 60  0000 C CNN
F 3 "" H 3950 6425 60  0000 C CNN
	1    3950 6425
	1    0    0    -1  
$EndComp
Text Notes 5125 1550 0    60   ~ 0
o
Text Notes 5125 1350 0    60   ~ 0
o
Text Notes 5375 1350 0    60   ~ 0
o
Text Notes 5375 1550 0    60   ~ 0
o
Text Notes 5175 1725 0    60   ~ 0
dpst
Text Notes 4625 1050 0    60   ~ 0
external voltage
Text Notes 10150 950  0    80   ~ 0
MCU
Text Notes 8775 6400 0    60   ~ 0
TPS2513 optional for\nfaster charging
Text Notes 800  1075 0    80   ~ 0
On/Off switch
Text Notes 1175 1575 0    60   ~ 0
o
Text Notes 1175 1875 0    60   ~ 0
o
Text Notes 2575 5025 0    80   ~ 0
LiPo charging 1s
Text Notes 8775 3075 0    80   ~ 0
USB charging
Text Notes 2225 3400 0    80   ~ 0
power regulation
Text Notes 7775 1975 0    80   ~ 0
connectors
Text GLabel 5425 4050 1    40   Input ~ 0
ADJ
Text GLabel 4850 1825 3    40   Input ~ 0
ADJ
Text Notes 2200 2175 0    60   ~ 0
Screw PSU cables here!
Text Notes 7650 800  0    80   ~ 0
Input / Output
Text Notes 5850 3175 0    80   ~ 0
Power indicator
Wire Wire Line
	1475 3575 1375 3575
Wire Wire Line
	1475 4075 1375 4075
Wire Wire Line
	3025 3800 3025 3700
Wire Wire Line
	3025 3700 3175 3700
Wire Wire Line
	8125 4900 8125 4600
Wire Wire Line
	7725 4600 7725 4900
Wire Wire Line
	7725 4900 7825 4900
Wire Wire Line
	7825 6100 7625 6100
Wire Wire Line
	7625 6100 7625 4800
Wire Wire Line
	7625 4800 7825 4800
Wire Wire Line
	7825 4800 7825 4600
Wire Wire Line
	8225 4600 8225 4800
Wire Wire Line
	8225 4800 8325 4800
Wire Wire Line
	8325 4800 8325 6100
Wire Wire Line
	8325 6100 8125 6100
Wire Wire Line
	9300 4900 9300 4600
Wire Wire Line
	8900 4600 8900 4900
Wire Wire Line
	8900 4900 9000 4900
Wire Wire Line
	9000 6100 8800 6100
Wire Wire Line
	8800 6100 8800 4800
Wire Wire Line
	8800 4800 9000 4800
Wire Wire Line
	9000 4800 9000 4600
Wire Wire Line
	9400 4600 9400 4800
Wire Wire Line
	9400 4800 9500 4800
Wire Wire Line
	9500 4800 9500 6100
Wire Wire Line
	9500 6100 9300 6100
Wire Wire Line
	10475 4900 10475 4600
Wire Wire Line
	10075 4600 10075 4900
Wire Wire Line
	10075 4900 10175 4900
Wire Wire Line
	10175 6100 9975 6100
Wire Wire Line
	9975 6100 9975 4800
Wire Wire Line
	9975 4800 10175 4800
Wire Wire Line
	10175 4800 10175 4600
Wire Wire Line
	10575 4600 10575 4800
Wire Wire Line
	10575 4800 10675 4800
Wire Wire Line
	10675 4800 10675 6100
Wire Wire Line
	10675 6100 10475 6100
Wire Wire Line
	9750 1875 9950 1875
Wire Notes Line
	4225 925  6375 925 
Wire Notes Line
	6375 925  6375 2425
Wire Notes Line
	6375 2425 4225 2425
Wire Notes Line
	4225 2425 4225 925 
Wire Wire Line
	2900 5425 2900 6050
Wire Wire Line
	1950 5225 1950 6050
Wire Wire Line
	850  5225 1950 5225
Connection ~ 1050 5225
Connection ~ 1350 5225
Connection ~ 1950 5975
Connection ~ 1750 5225
Wire Wire Line
	1750 6125 1950 6125
Wire Wire Line
	1350 6125 1350 6200
Wire Wire Line
	1350 6200 1950 6200
Connection ~ 3200 5425
Wire Wire Line
	1750 6275 1950 6275
Wire Wire Line
	2900 6275 2900 6875
Wire Wire Line
	2900 6875 3150 6875
Wire Wire Line
	1850 6375 1850 6275
Connection ~ 1850 6275
Wire Wire Line
	3150 6975 1850 6975
Wire Wire Line
	1850 6975 1850 6875
Wire Wire Line
	4550 7175 4550 7275
Wire Wire Line
	2900 5425 3600 5425
Connection ~ 2900 5975
Wire Wire Line
	3650 6025 4950 6025
Connection ~ 4250 6025
Wire Wire Line
	3650 6025 3650 6525
Wire Wire Line
	3650 6525 3150 6525
Wire Wire Line
	3150 6525 3150 6775
Connection ~ 3950 6025
Wire Wire Line
	4550 6775 4550 6025
Connection ~ 4550 6025
Wire Wire Line
	4550 7075 4850 7075
Wire Wire Line
	4850 7075 4850 6025
Connection ~ 4850 6025
Wire Notes Line
	5100 1175 5100 1625
Wire Notes Line
	5100 1625 5450 1625
Wire Notes Line
	5450 1625 5450 1175
Wire Notes Line
	5450 1175 5100 1175
Wire Notes Line
	5550 1325 5400 1325
Wire Notes Line
	5550 1200 5550 1325
Wire Notes Line
	5550 1200 5775 1200
Wire Notes Line
	5400 1525 5550 1525
Wire Notes Line
	5550 1525 5550 1400
Wire Notes Line
	5550 1400 5775 1400
Wire Notes Line
	5150 1325 5000 1325
Wire Notes Line
	5000 1025 5000 1425
Wire Notes Line
	700  1150 700  2250
Wire Notes Line
	700  2250 1700 2250
Wire Notes Line
	1700 2250 1700 1150
Wire Notes Line
	1700 1150 700  1150
Wire Notes Line
	950  1500 1450 1500
Wire Notes Line
	1450 1500 1450 1900
Wire Notes Line
	1450 1900 950  1900
Wire Notes Line
	950  1900 950  1500
Wire Notes Line
	1200 1550 1200 1400
Wire Notes Line
	1200 1850 1200 1975
Wire Notes Line
	9250 2825 9250 475 
Wire Notes Line
	5650 4700 5650 7795
Wire Notes Line
	3625 475  3625 4675
Wire Notes Line
	1975 475  1975 4675
Wire Notes Line
	6970 6535 5650 6535
Wire Notes Line
	6970 6535 6970 475 
Wire Notes Line
	11220 2835 475  2835
Wire Notes Line
	9250 1665 6970 1665
Wire Notes Line
	6970 4685 475  4685
Wire Notes Line
	5650 4675 5650 2850
Text GLabel 5775 1800 2    40   Input ~ 0
loadOn
Text GLabel 5775 1200 1    40   Input ~ 0
3V3Reg
$Comp
L DIODE D6
U 1 1
P 4750 2025
F 0 "D6" H 4750 2125 40  0000 C CNN
F 1 "DIODE" H 4750 1925 40  0000 C CNN
F 2 "frep:DO-221BC" H 4750 2025 60  0001 C CNN
F 3 "" H 4750 2025 60  0000 C CNN
	1    4750 2025
	0    -1   -1   0   
$EndComp
$Comp
L DIODE D7
U 1 1
P 5000 1625
F 0 "D7" H 5000 1725 40  0000 C CNN
F 1 "DIODE" H 5000 1525 40  0000 C CNN
F 2 "frep:DO-221BC" H 5000 1625 60  0001 C CNN
F 3 "" H 5000 1625 60  0000 C CNN
	1    5000 1625
	0    -1   -1   0   
$EndComp
$Comp
L GND #PWR050
U 1 1
P 4750 2225
F 0 "#PWR050" H 4750 2225 30  0001 C CNN
F 1 "GND" H 4750 2155 30  0001 C CNN
F 2 "" H 4750 2225 60  0000 C CNN
F 3 "" H 4750 2225 60  0000 C CNN
	1    4750 2225
	1    0    0    -1  
$EndComp
Wire Wire Line
	5000 1425 4850 1425
Wire Wire Line
	4850 1825 4850 1525
Wire Wire Line
	4750 1825 5000 1825
Connection ~ 4850 1825
Wire Notes Line
	5150 1525 4850 1525
$EndSCHEMATC
